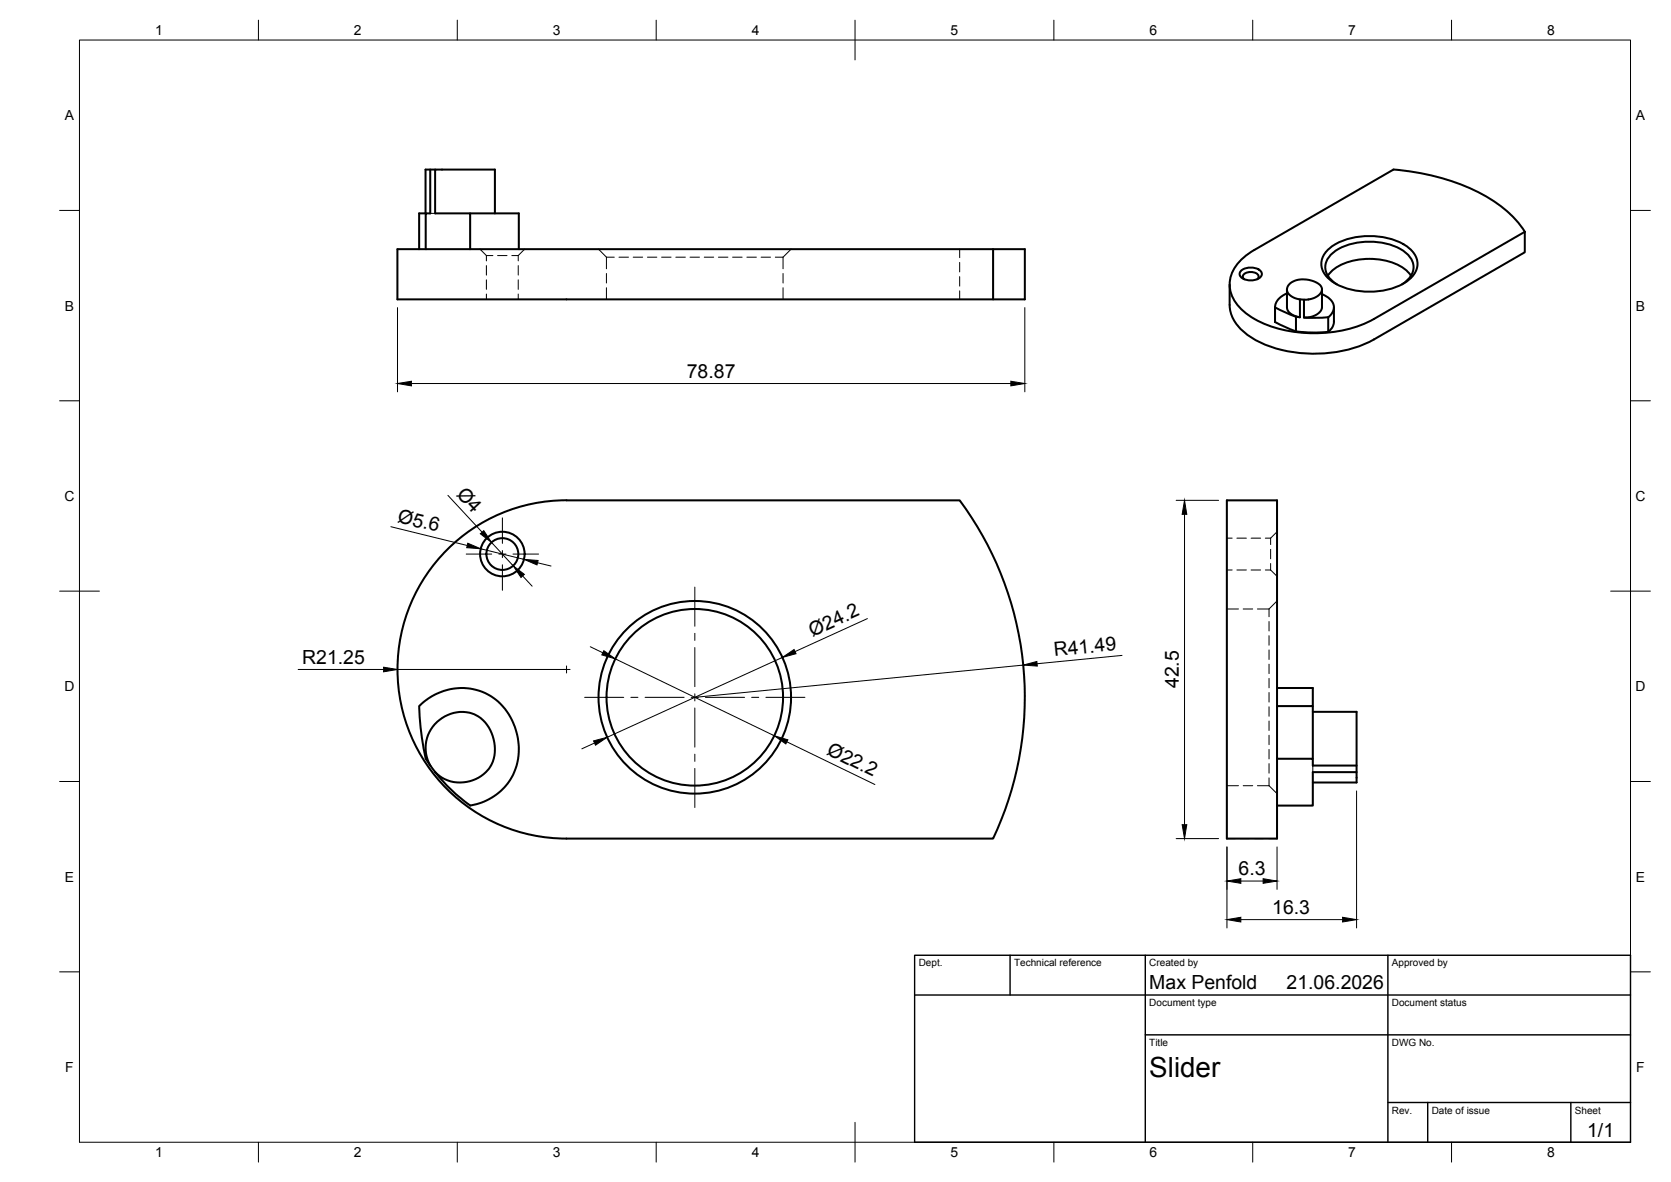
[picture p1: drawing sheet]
<svg xmlns="http://www.w3.org/2000/svg" width="420mm" height="297mm" viewBox="0 0 420 297" stroke-linecap="round" stroke-linejoin="round" font-family="sans-serif">
<!-- layer: Visible -->
<g fill="none" stroke="#000" stroke-width=".51">
<path d="M107 53.6h-1.6v9M108.2 42.6v11h-1.2v9M109.4 42.6h-2.4v11M118.2 53.6h12.3v9M124.4 53.6v-11h-15v11h8.8v9M383.4 58.3v5.1l-37.9 21.9a33.1 33.1 0 0 1-30.5-.3 10.6 10.6 0 0 1-5.8-8.4v-5.1M99.9 62.6h157.8v12.6h-157.8zM249.7 62.6v12.6M311.6 65.8l2.3-2.1 1.5-.9 35-20.2a52.2 52.2 0 0 1 27.5 9.6 24.2 24.2 0 0 1 5.5 6l-37.9 21.9a33.3 33.3 0 0 1-30.1 0 11.6 11.6 0 0 1-6.1-7.4 8.1 8.1 0 0 1 2.3-6.9zM312 68.1a3.8 3.8 0 0 1 5.2 .3 1.69 1.69 0 0 1-1.8 2l-1.2 .1a2.37 2.37 0 0 1-2.5-1.6zM312.8 70.2a.97 .97 0 0 1-.2-1.1 .97 .97 0 0 1 1-.6 2.23 2.23 0 0 1 2.9 1l-.4 .7M320.6 77.2v3.7l5.3 2.4"/>
<path d="M320.6 77.2l1.9 1a12.3 12.3 0 0 0 4.4 1.5M323.6 73.7a4.3 4.3 0 0 0-3 3.5M325.9 79.6v3.7M326.9 75.2l1 .1M332.4 72.7v4.5a3.8 3.8 0 0 1-4.1 2.6h-.4v-4.5a4.2 4.2 0 0 0 4.5-2.4 2.47 2.47 0 0 0-2.2-2.3 5.4 5.4 0 0 0-6.4 1.4 2.14 2.14 0 0 0 1.6 2.9l1.5 .3v4.5a3.3 3.3 0 0 1-3.3-2.5v-4.4M332.4 73.9a4 4 0 0 1 3 3.3 3.4 3.4 0 0 1-1.4 2.5v3.7M333.8 62.9a16.7 16.7 0 0 1 14.1-3.3 10.9 10.9 0 0 1 8.1 4.9 4.8 4.8 0 0 1-2 6 18.2 18.2 0 0 1-19.3 0 4.8 4.8 0 0 1-.9-7.6zM333.9 69.3a11.8 11.8 0 0 1 9.2-4.2 14.4 14.4 0 0 1 11.2 3.5l.5 .7M334 79.7l-3.1 .2-3-.1M335.4 77.2v3.7a3.2 3.2 0 0 1-1.4 2.5M336.1 71.5a4.6 4.6 0 0 1-2.4-6.1 10.2 10.2 0 0 1 7.4-4.4 16.6 16.6 0 0 1 12 2.2 4.4 4.4 0 0 1 .3 7.6l-.9 .7M325.9 83.3l3.6 .3 4.5-.2"/>
<path d="M112.4 138.2a42.2 42.2 0 0 1 30-12.5h98.9a83 83 0 0 1 8.4 85h-107.3a42.5 42.5 0 0 1-39.2-26.2 42.5 42.5 0 0 1 9.2-46.3zM308.5 125.7h12.6v85h-12.6zM321.1 172.9h9v4.5h-9M330.1 178.9h11v15.1M330.1 177.4v13.3M108.2 192.4a9 9 0 0 1 1.4-10.7 9 9 0 0 1 10.6-1.7 9.8 9.8 0 0 1 2.8 13.1 9.1 9.1 0 0 1-13.6 .9M109.4 194a41.9 41.9 0 0 0 8.8 8.4M109.4 194l-2.1-3a55.8 55.8 0 0 1-1.9-13.6 14.3 14.3 0 0 1 23.2 3.3 14.7 14.7 0 0 1-5.6 20.1l-2.5 1.1-2.3 .5M321.1 190.7h9v1.7h11M330.1 196.6h11v-2.6h-11v8.4h-9"/>
<circle cx="126.3" cy="139.2" r="4"/>
<circle cx="126.3" cy="139.2" r="5.6"/>
<circle cx="174.7" cy="175.2" r="24.2"/>
<circle cx="174.7" cy="175.2" r="22.2"/>
</g>
<!-- layer: Hidden -->
<g fill="none" stroke="#000" stroke-width=".25">
<path d="M108.2 53.6h1.2M120.7 62.6l1.6 1.6M122.3 64.2h1.6M122.3 64.2v1.4M122.3 66.7v2.4M122.3 70.3v2.4M122.3 73.9v1.3M125.1 64.2h2.4M128.7 64.2h1.6M130.3 64.2v1.4M130.3 66.7v2.4M130.3 70.3v2.4"/>
<path d="M130.3 73.9v1.3M131.9 62.6l-1.6 1.6M150.5 62.6l2 2M152.5 64.6h2M152.5 64.6v2.9M152.5 68.7v2.4M152.5 72.3v2.9M155.6 64.6h2.4M159.2 64.6h2.4M162.8 64.6h2.4M166.3 64.6h2.4M169.9 64.6h2.4"/>
<path d="M173.5 64.6h2.4M177.1 64.6h2.4M180.6 64.6h2.4M184.2 64.6h2.4M187.8 64.6h2.4M191.4 64.6h2.3M194.9 64.6h2M196.9 64.6v2.9M196.9 68.7v2.4M196.9 72.3v2.9M198.9 62.6l-2 2M241.3 62.6v2.2"/>
<path d="M241.3 65.9v2.4M241.3 69.5v2.4M241.3 73.1v2.1M308.5 135.2h1.3M311 135.2h2.4M314.6 135.2h2.4M318.2 135.2h1.3M319.5 138.1v2.3M319.5 135.2v1.6M321.1 133.6l-1.6 1.6M308.5 143.2h1.3M308.5 153h2.9"/>
<path d="M311 143.2h2.4M312.6 153h2.4M314.6 143.2h2.4M316.2 153h2.9M318.2 143.2h1.3M319.1 159.8v2.3M319.1 156.2v2.4M319.1 153v2M319.5 141.6v1.6M319.5 143.2l1.6 1.6M321.1 151l-2 2M319.1 177.6v2.4"/>
<path d="M319.1 174v2.4M319.1 170.5v2.4M319.1 166.9v2.4M319.1 163.3v2.4M308.5 197.4h2.9M312.6 197.4h2.4M316.2 197.4h2.9M319.1 195.5v1.9M319.1 191.9v2.4M319.1 188.3v2.4M319.1 184.8v2.3M319.1 181.2v2.4"/>
<path d="M319.1 197.4l2 2M330.1 192.4v1.6M308.5 210.7h2.1M311.8 210.7h2.4M315.4 210.7h2.4M319 210.7h2.1"/>
</g>
<!-- layer: BORDER -->
<g fill="none" stroke="#000" stroke-width=".25">
<path d="M20 10.1h390v276.9h-390zM65 5.1v5M115 5.1v5M165 5.1v5M215 5.1v10M265 5.1v5M315 5.1v5M365 5.1v5M15 52.9h5M410 52.9h5M15 100.7h5M410 100.7h5"/>
<path d="M15 148.6h10M405 148.6h10M15 196.4h5M410 196.4h5M15 244.2h5M410 244.2h5M65 287v5M115 287v5M165 287v5M215 282.1v9.9M265 287v5M315 287v5"/>
<path d="M365 287v5"/>
</g>
<!-- layer: TITLEBLOCK -->
<path d="M230 240.1h180v46.9h-180zM230 250h180M254 240.1v9.9M288 240.1v46.9M349 240.1v46.9M288 260.1h122M349 277.1h61M359 277.1v9.9M395 277.1v9.9" fill="none" stroke="#000" stroke-width=".36"/>
<!-- layer: Smart Centers -->
<g fill="none" stroke="#000" stroke-width=".25">
<path d="M117.2 139.2h6.4M125.4 139.2h1.8M126.3 130.1v6.5M126.3 138.4v1.7M129 139.2h6.4M126.3 141.9v6.4M174.7 147.5v9.9M174.7 159.2v1.7M141.6 168.2h1.7M142.5 167.4v1.7M147 175.2h9.8M158.6 175.2h1.8"/>
<path d="M162.2 175.2h9.8M173.8 175.2h1.8M174.7 162.7v9.9M174.7 174.4v1.7M174.7 177.9v9.9M177.4 175.2h9.8M189 175.2h1.8M192.6 175.2h9.8M174.7 189.5v1.8M174.7 193.1v9.8"/>
</g>
<!-- layer: FD_Dimensions -->
<g fill="none" stroke="#000" stroke-width=".25">
<path d="M99.9 77.3v21.2M257.7 77.3v21.2M103.4 96.4h150.8M98.3 132.4l19.2 4.7M112.6 124.5l8.6 9.2M120.9 137.9l10.9 2.7M123.6 136.3l5.4 5.9M295.7 125.7h10.7M297.8 129.3v77.9M131.4 144.7l2.4 2.6M135.1 141.4l3.5 .8M218.1 155.5l-18.2 8.3"/>
<path d="M75 168.2h21.5M99.9 168.2h42.6M148.4 162.5l3.2 1.5M154.7 165.6l40 19.3M196.7 165.2l-44 20.1M257.3 167.1l-82.6 8.1M282.1 164.7l-21.3 2.1M149.5 186.7l-3.2 1.5M197.8 186.4l22.2 10.8M341.1 198.8v34.4M295.7 210.7h10.7M308.5 212.8v20.4"/>
<path d="M321.1 212.8v10.7M312 231.1h25.6M312 221.4h5.6"/>
</g>
<g fill="#000" stroke="#000" stroke-width=".25">
<path d="M99.9 96.4l3.5-.6v1.2zM254.2 95.8l3.5 .6-3.5 .6zM117.6 136.5l3.3 1.4-3.6-.3zM120.8 134.1l.8-.7 2 2.9zM297.8 125.7l.6 3.6h-1.2zM129 142.2l2.8 2.1-.8 .8zM131.8 140.6l3.5 .3-.3 1.1zM96.5 167.7l3.4 .5-3.4 .6zM151.8 163.5l2.9 2.1-3.4-1zM196.7 165.2l3-2 .5 1.1zM257.3 167.1l3.4-.9 .1 1.2zM149.2 186.2l3.5-.9-3 2z"/>
<path d="M194.7 184.9l3.4 1-.5 1.1zM297.2 207.2h1.2l-.6 3.5zM308.5 231.1l3.5-.6v1.2zM308.5 221.4l3.5-.6v1.2zM317.6 220.8l3.5 .6-3.5 .6zM337.6 230.5l3.5 .6-3.5 .6z"/>
</g>
<text font-size="7" x="289" y="270.6">Slider</text>
<g font-size="4.9">
<text x="172.7" y="94.9">78.87</text>
<text x="114.6" y="124.3" transform="rotate(47 114.6 124.3)">Ø4</text>
<text x="99.8" y="131.2" transform="rotate(14 99.8 131.2)">Ø5.6</text>
<text x="204.3" y="160" transform="rotate(-24 204.3 160)">Ø24.2</text>
<text x="76" y="166.8">R21.25</text>
<text x="265.1" y="164.9" transform="rotate(-6 265.1 164.9)">R41.49</text>
<text x="296.4" y="172.9" transform="rotate(-90 296.4 172.9)">42.5</text>
<text x="207.6" y="189.5" transform="rotate(26 207.6 189.5)">Ø22.2</text>
<text x="311.4" y="219.9">6.3</text>
<text x="319.9" y="229.6">16.3</text>
<text x="289" y="248.5">Max Penfold</text>
<text x="323.5" y="248.5">21.06.2026</text>
<text x="399.1" y="285.7">1/1</text>
</g>
<g font-size="3.5">
<text x="39" y="8.8">1</text>
<text x="89" y="8.8">2</text>
<text x="139" y="8.8">3</text>
<text x="189" y="8.8">4</text>
<text x="239" y="8.8">5</text>
<text x="289" y="8.8">6</text>
<text x="339" y="8.8">7</text>
<text x="389" y="8.8">8</text>
<text x="16.3" y="30.2">A</text>
<text x="411.3" y="30.2">A</text>
<text x="16.3" y="78">B</text>
<text x="411.3" y="78">B</text>
<text x="16.2" y="125.9">C</text>
<text x="411.2" y="125.9">C</text>
<text x="16.2" y="173.7">D</text>
<text x="411.2" y="173.7">D</text>
<text x="16.3" y="221.6">E</text>
<text x="411.3" y="221.6">E</text>
<text x="16.4" y="269.4">F</text>
<text x="411.4" y="269.4">F</text>
<text x="39" y="290.8">1</text>
<text x="89" y="290.8">2</text>
<text x="139" y="290.8">3</text>
<text x="189" y="290.8">4</text>
<text x="239" y="290.8">5</text>
<text x="289" y="290.8">6</text>
<text x="339" y="290.8">7</text>
<text x="389" y="290.8">8</text>
</g>
<g font-size="2.5">
<text x="231" y="242.9">Dept.</text>
<text x="255" y="242.9">Technical reference</text>
<text x="289" y="242.9">Created by</text>
<text x="350" y="242.9">Approved by</text>
<text x="289" y="252.8">Document type</text>
<text x="350" y="252.8">Document status</text>
<text x="289" y="262.9">Title</text>
<text x="350" y="262.9">DWG No.</text>
<text x="350" y="279.9">Rev.</text>
<text x="360" y="279.9">Date of issue</text>
<text x="396" y="279.9">Sheet</text>
</g>
</svg>
